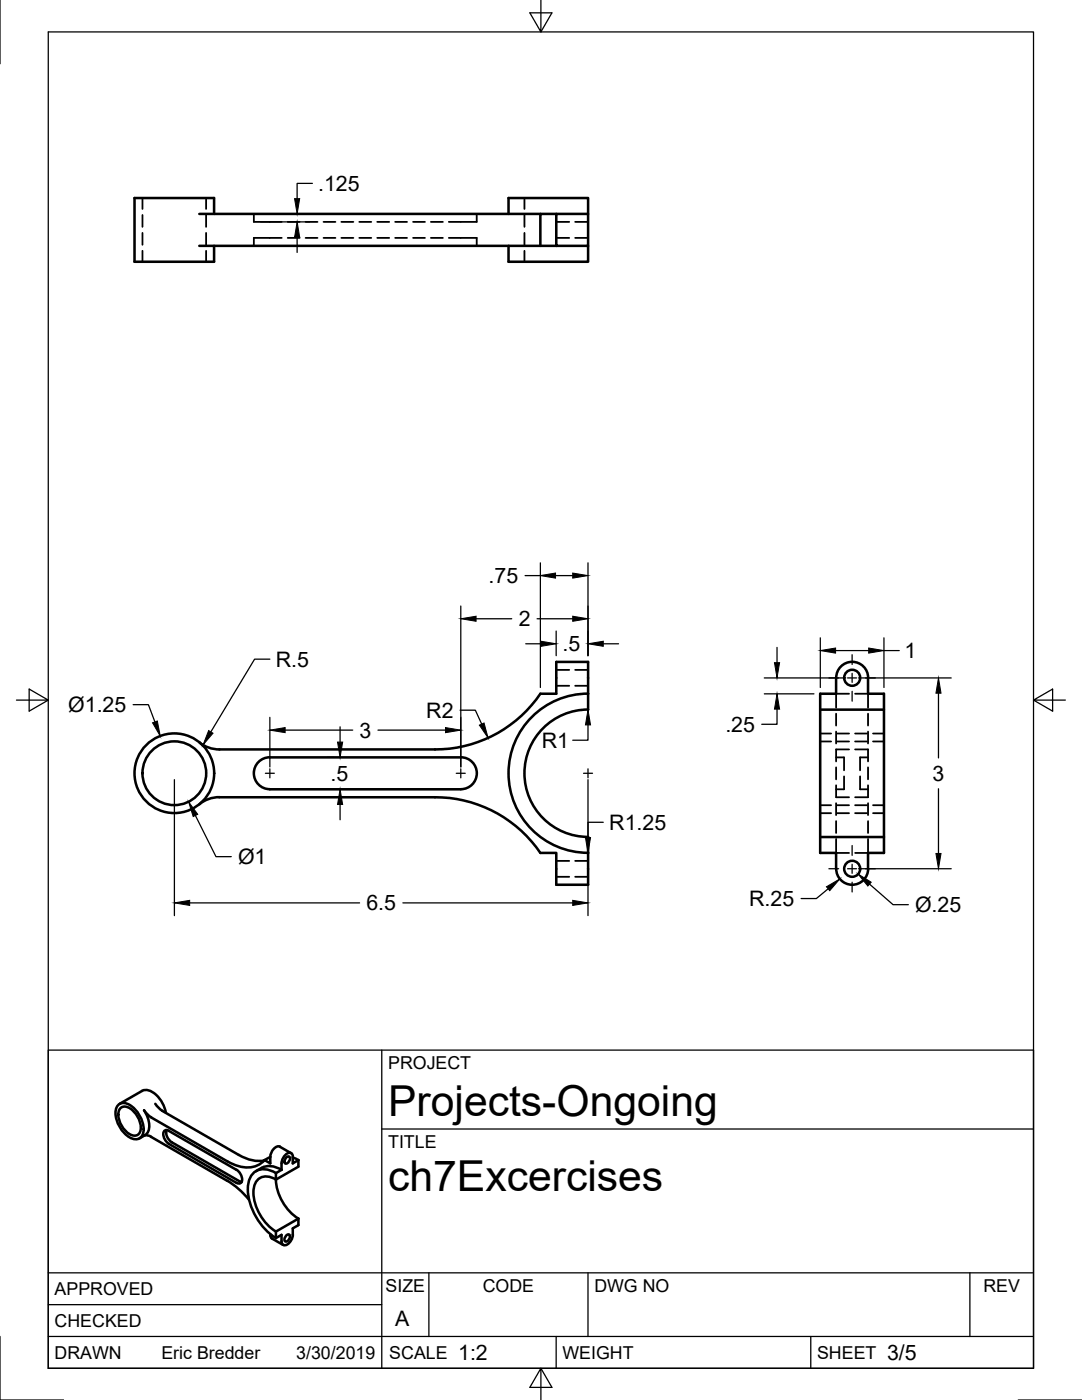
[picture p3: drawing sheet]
<svg xmlns="http://www.w3.org/2000/svg" width="216mm" height="279mm" viewBox="0 0 216 279" stroke-linecap="round" stroke-linejoin="round" font-family="sans-serif">
<!-- layer: Visible -->
<g fill="none" stroke="#000" stroke-width=".51">
<path d="M39.8 49.1h71.2M39.8 42.7h68M42.7 42.7v-3.2h-15.9v12.7h15.9v-3.1M101.5 49.1v3.1h15.8v-3.1M101.5 42.7v-3.2h15.8v3.2M111 42.7h6.3v6.4h-6.3zM111 42.7h-3.2v6.4M117.4 138.4a15.9 15.9 0 0 0-15.9 15.9 15.9 15.9 0 0 0 15.9 15.9M166.8 135.3v3.2h-3.1v31.7h3.1v3.2M166.9 135.3a3.2 3.2 0 0 1 3.1-3.2 3.2 3.2 0 0 1 3.2 3.2M173.2 135.3v3.2h3.2v28.5M43.8 159.1h43a25.3 25.3 0 0 1 21 11.1h3.2v6.4h6.3v-9.6"/>
<path d="M43.8 159.1l-1.9 .3-1.1 .4-1 .7M53.8 157.5h38.1M92 157.5a3.2 3.2 0 0 0 3.1-3.2 3.2 3.2 0 0 0-3.1-3.2l-38.2 .1a3.2 3.2 0 0 0-3.1 3.1 3.2 3.2 0 0 0 3.1 3.2M117.3 141.6v-9.5h-6.3v6.4h-3.2a25.3 25.3 0 0 1-21 11.1h-43l-1.3-.2-1.1-.3-1.6-.9M117.4 141.6a12.7 12.7 0 0 0-12.8 12.7 12.7 12.7 0 0 0 12.8 12.7M163.7 141.6h12.7M163.7 167h12.7M166.9 173.4a3.2 3.2 0 0 0 3.1 3.2 3.2 3.2 0 0 0 3.2-3.2M176.4 167v3.2h-3.2v3.2M23.7 220.5a2.52 2.52 0 0 1 3.3 .9 5.2 5.2 0 0 1 1.4 5.2 1.65 1.65 0 0 1-2.5 .4 6 6 0 0 1-2.8-5.6zM23.9 220.3l4.5-2.6a3.2 3.2 0 0 1 3.5 1.7l.9 1.6 .3 1.1M24.1 221.1a2.07 2.07 0 0 1 2.7 .9 4.2 4.2 0 0 1 1.1 4.1 1.56 1.56 0 0 1-2.6-.1 4.3 4.3 0 0 1-1.5-4.6z"/>
<path d="M28.8 226.6h.7l.6 .3 15.3 8.8a15.8 15.8 0 0 1 4.3 3.7M29 226.5l-1.2 .7M30.1 223l15.3 8.8M30.2 223l-.6-.5-.9-.9a4.8 4.8 0 0 1 .8 4.4l-.5 .5M31 220.3l.5 .7 .9 .7M32.4 221.7l15.2 8.8a7.3 7.3 0 0 0 5.2 1.1M32.8 225.7l.6-.2 .3 .2 13.5 7.7a2.12 2.12 0 0 1 .9 2.6l-.6 .2-.3-.1-13.5-7.8a2.12 2.12 0 0 1-.9-2.6zM33.3 225.5a2.26 2.26 0 0 0 1 2.5l13.9 7.9M52.2 233.1l-1.1 .6M52.2 233.1a3.9 3.9 0 0 1 4 .4M52.8 231.5a5.3 5.3 0 0 1-6.4 .8l-1-.5M53.9 230.9v1.3l-1.1-.7"/>
<path d="M53.9 230.9l-1.1 .6M55.1 234.1v1.3M55.1 235.4a9.9 9.9 0 0 0 4.5 7.8M55.1 234.1a3.5 3.5 0 0 0-5 .6 7.6 7.6 0 0 0 .3 6.7 12.3 12.3 0 0 0 4.7 5.7M55.1 235.4a2.69 2.69 0 0 0-4.3 .9 8.4 8.4 0 0 0 2.2 7.7l1.3 1.3 .8 .5M55.8 228.9l2.3 1.2M55.9 228.8a1.86 1.86 0 0 0-1.9 1.7l-.1 .4M56.2 233.5l-1.1 .6M57.1 231l.6-.2a.92 .92 0 0 1-.8 1.4 .79 .79 0 0 1 .2-1.2zM58.4 231l1.1 .5M59.5 231.5l-1.1 .7v-1.3a.69 .69 0 0 0-.3-.8 .69 .69 0 0 0-.8 .1 3 3 0 0 0-1.1 3.3M59.5 231.5v1.3l-4.4 2.6"/>
<path d="M53.9 246.3l.1 .4 .3 .5 2.2 1.3M55.1 245.8v1.3M57.1 246.6l.6-.2a.92 .92 0 0 1-.8 1.4 .79 .79 0 0 1 .2-1.2zM59.5 243.2v1.3l-1.1 .7a2.78 2.78 0 0 1-1.4 3.3 .66 .66 0 0 1-.8-.8v-1.3l-1.1 .7M59.5 243.2l-4.4 2.6"/>
<circle cx="170" cy="135.3" r="1.6"/>
<circle cx="34.8" cy="154.3" r="7.9"/>
<circle cx="34.8" cy="154.3" r="6.4"/>
<circle cx="170" cy="173.4" r="1.6"/>
</g>
<!-- layer: Hidden -->
<g fill="none" stroke="#000" stroke-width=".36">
<path d="M28.4 39.5v2.2M41.1 39.5v2.2M104.6 39.5v2.2M28.4 42.9v2.4M28.4 46.5v2.4M28.4 50.1v2.1M41.1 42.9v2.4M41.1 46.5v2.4M41.1 50.1v2.1M50.7 42.7v1.6h5.5M56.2 47.5h-5.5v1.6M57.4 44.3h2.4"/>
<path d="M57.4 47.5h2.4M61 44.3h2.4M61 47.5h2.4M64.6 44.3h2.3M64.6 47.5h2.3M68.1 44.3h2.4M68.1 47.5h2.4M71.7 44.3h2.4M71.7 47.5h2.4M75.3 44.3h2.4M75.3 47.5h2.4M78.8 44.3h2.4"/>
<path d="M78.8 47.5h2.4M82.4 44.3h2.4M82.4 47.5h2.4M86 44.3h2.4M86 47.5h2.4M89.6 47.5h5.5v1.6M95.1 42.7v1.6h-5.5M104.6 42.9v2.4M104.6 46.5v2.4M104.6 50.1v2.1M111 44.3h2.6M111 47.5h2.6"/>
<path d="M114.8 44.3h2.5M114.8 47.5h2.5M111 133.7h2.6M111 136.9h2.6M114.8 133.7h2.5M114.8 136.9h2.5M169.4 138.5h-2.6v2.7M170.6 138.5h2.6v2.7M163.7 148h2.1M163.7 146.4h2.1M166.8 151.2h1.6v2.5M166.8 156.7v2.4h2.6"/>
<path d="M166.8 153.1v2.4M166.8 146v2.4M166.8 142.4v2.4M167 148h2.4M167 146.4h2.4M168.4 154.9v2.6h-1.6M169.4 149.6h-2.6v2.4M170.6 149.6h2.6v2.4M170.6 148h2.4M170.6 146.4h2.4M171.6 154.9v2.6h1.6M173.2 151.2h-1.6v2.5"/>
<path d="M173.2 142.4v2.4M173.2 146v2.4M173.2 153.1v2.4M173.2 156.7v2.4h-2.6M174.2 148h2.2M174.2 146.4h2.2M111 175h2.6M111 171.8h2.6M114.8 175h2.5M114.8 171.8h2.5M163.7 160.7h2.1M163.7 162.3h2.1"/>
<path d="M166.8 167.4v2.8h2.6M166.8 163.9v2.3M166.8 160.3v2.4M167 160.7h2.4M167 162.3h2.4M170.6 160.7h2.4M170.6 162.3h2.4M173.2 160.3v2.4M173.2 163.9v2.3M173.2 167.4v2.8h-2.6M174.2 160.7h2.2M174.2 162.3h2.2"/>
</g>
<!-- layer: Border -->
<path d="M0 0v12.7M9.6 6.4h196.6v266.7h-196.6zM107.9 0v6.4l-2.2-3.8h4.4l-2.2 3.8M3.3 139.7h6.3l-3.8-2.2v4.4l3.8-2.2M206.2 139.7l3.8 2.2v-4.4l-3.8 2.2h6.4M0 266.7v12.7h12.7M107.9 273.1l2.2 3.8h-4.4l2.2-3.8v6.3M203.2 279.4h12.7" fill="none" stroke="#000" stroke-width=".25"/>
<!-- layer: Titleblock -->
<path d="M9.6 209.6h196.6v63.5h-196.6zM76.2 209.6v63.5M76.2 225.3h130M9.6 254h196.6M85.6 254v12.7M117.3 254v12.7M193.5 254v12.7M9.6 266.7h196.6M9.6 260.4h66.6M111 266.7v6.4M161.8 266.7v6.4" fill="none" stroke="#000" stroke-width=".25"/>
<!-- layer: Center Lines -->
<g fill="none" stroke="#000" stroke-width=".25">
<path d="M165.4 135.3h1.9M169.1 135.3h1.8M170 130.7v1.9M170 134.4v1.8M170 138v1.9M172.7 135.3h2M53 154.3h1.7M53.8 153.4v1.8M91 154.3h1.8M91.9 153.4v1.8M116.4 154.3h1.8M117.3 153.4v1.8"/>
<path d="M165.4 173.4h1.9M169.1 173.4h1.8M170 168.7v2M170 172.5v1.8M170 176.1v1.9M172.7 173.4h2"/>
</g>
<!-- layer: Dimensions -->
<g fill="none" stroke="#000" stroke-width=".25">
<path d="M62.3 36.6h-3v3M51.9 42.7h9.9M51.9 44.3h9.9M59.3 47.3v3.1M104.8 114.9h3M107.8 112.3v24.9M110.8 114.9h3.5M117.3 112.3v18.6M53.8 131.6h-3l-8.7 14.5M91.9 120.9v32.2M95 123.5h7.1M104.9 128.5h3"/>
<path d="M107.2 123.5h7.1M111 125.9v5M120.4 128.5h3M152.5 135.3h16.3M152.5 138.5h9.9M155 129.2v3M163.7 127.3v9.9M166.7 129.8h6.6M171.3 135.3h18.5M176.4 127.3v9.9M176.4 129.8h3M187.3 138.3v13"/>
<path d="M26.6 140.6h3l1.3 3.5M34.8 155.6v27.1M53.8 143.2v9.9M56.9 145.7h13.5M65.3 151.2h1.3M65.3 157.5h1.3M67.9 145.1v3M75.4 145.7h13.5M91.8 141.7h3l1.3 2.8M117.3 144.7v3h-3M117.3 155.6v27.1M155 141.5v3h-3"/>
<path d="M187.3 157.4v12.9M39 162.8l4.1 8.2h3M67.9 160.5v3.1M120.4 164.1h-3.1v3.1M165.2 177.4l-2.3 1.9h-3M171.3 173.4h18.5M173.5 176.4l4.7 4.2h3.1M37.8 180.2h34M80.4 180.2h33.9"/>
</g>
<g fill="#000" stroke="#000" stroke-width=".2">
<path d="M58.8 39.6h1l-.5 3.1zM59.3 44.3l.5 3h-1zM107.8 114.9l3-.5v1zM114.3 114.4l3 .5-3 .5zM91.9 123.5l3.1-.5v1zM107.9 128l3.1 .5-3.1 .5zM114.3 123l3 .5-3 .5zM117.3 128.5l3.1-.5v1zM154.5 132.2h1.1l-.6 3.1zM163.7 129.8l3-.5v1zM173.3 129.3l3.1 .5-3.1 .5zM187.3 135.3l.5 3h-1z"/>
<path d="M30.4 144.3l1-.4 .6 3zM41.6 145.8l.9 .5-2 2.4zM53.8 145.7l3.1-.5v1zM67.4 148.1h1l-.5 3.1zM88.9 145.2l3 .5-3 .5zM95.7 144.7l.9-.4 .8 3zM117.3 141.6l.5 3.1h-1zM155 138.5l.6 3h-1.1zM34.8 180.2l3-.5v1zM37.6 160l1.9 2.5-1 .5zM67.9 157.5l.5 3h-1zM114.3 179.7l3 .5-3 .5z"/>
<path d="M116.8 167.2h1l-.5 3zM164.9 177l2.7-1.6-2 2.4zM171.2 174.4l2.6 1.7-.6 .7zM186.8 170.3h1l-.5 3.1z"/>
</g>
<g font-size="8.5">
<text x="77.4" y="222.8">Projects-Ongoing</text>
<text x="77.4" y="237.8">ch7Excercises</text>
</g>
<g font-size="4.3">
<text x="63.5" y="38.1">.125</text>
<text x="97.5" y="116.4">.75</text>
<text x="103.5" y="125">2</text>
<text x="112.3" y="130">.5</text>
<text x="180.5" y="131.4">1</text>
<text x="55" y="133.1">R.5</text>
<text x="13.6" y="142.1">Ø1.25</text>
<text x="85.1" y="143.3">R2</text>
<text x="71.7" y="147.2">3</text>
<text x="108.1" y="149.2">R1</text>
<text x="144.7" y="146">.25</text>
<text x="66" y="155.8">.5</text>
<text x="186.1" y="155.8">3</text>
<text x="121.6" y="165.6">R1.25</text>
<text x="47.5" y="172.4">Ø1</text>
<text x="73.1" y="181.7">6.5</text>
<text x="149.5" y="180.8">R.25</text>
<text x="182.6" y="182">Ø.25</text>
<text x="78.9" y="264.5">A</text>
<text x="91.4" y="271.4">1:2</text>
<text x="177" y="271.4">3/5</text>
</g>
<g font-size="3.5">
<text x="77.4" y="213.4">PROJECT</text>
<text x="77.4" y="229.1">TITLE</text>
<text x="76.9" y="257.8">SIZE</text>
<text x="96.3" y="257.8">CODE</text>
<text x="118.6" y="257.8">DWG NO</text>
<text x="196.2" y="257.8">REV</text>
<text x="10.9" y="258.5">APPROVED</text>
<text x="10.9" y="264.8">CHECKED</text>
<text x="10.9" y="271.2">DRAWN</text>
<text x="32.2" y="271.2">Eric Bredder</text>
<text x="59.1" y="271.2">3/30/2019</text>
<text x="77.7" y="271.2">SCALE</text>
<text x="112.2" y="271.2">WEIGHT</text>
<text x="163" y="271.2">SHEET</text>
</g>
</svg>
